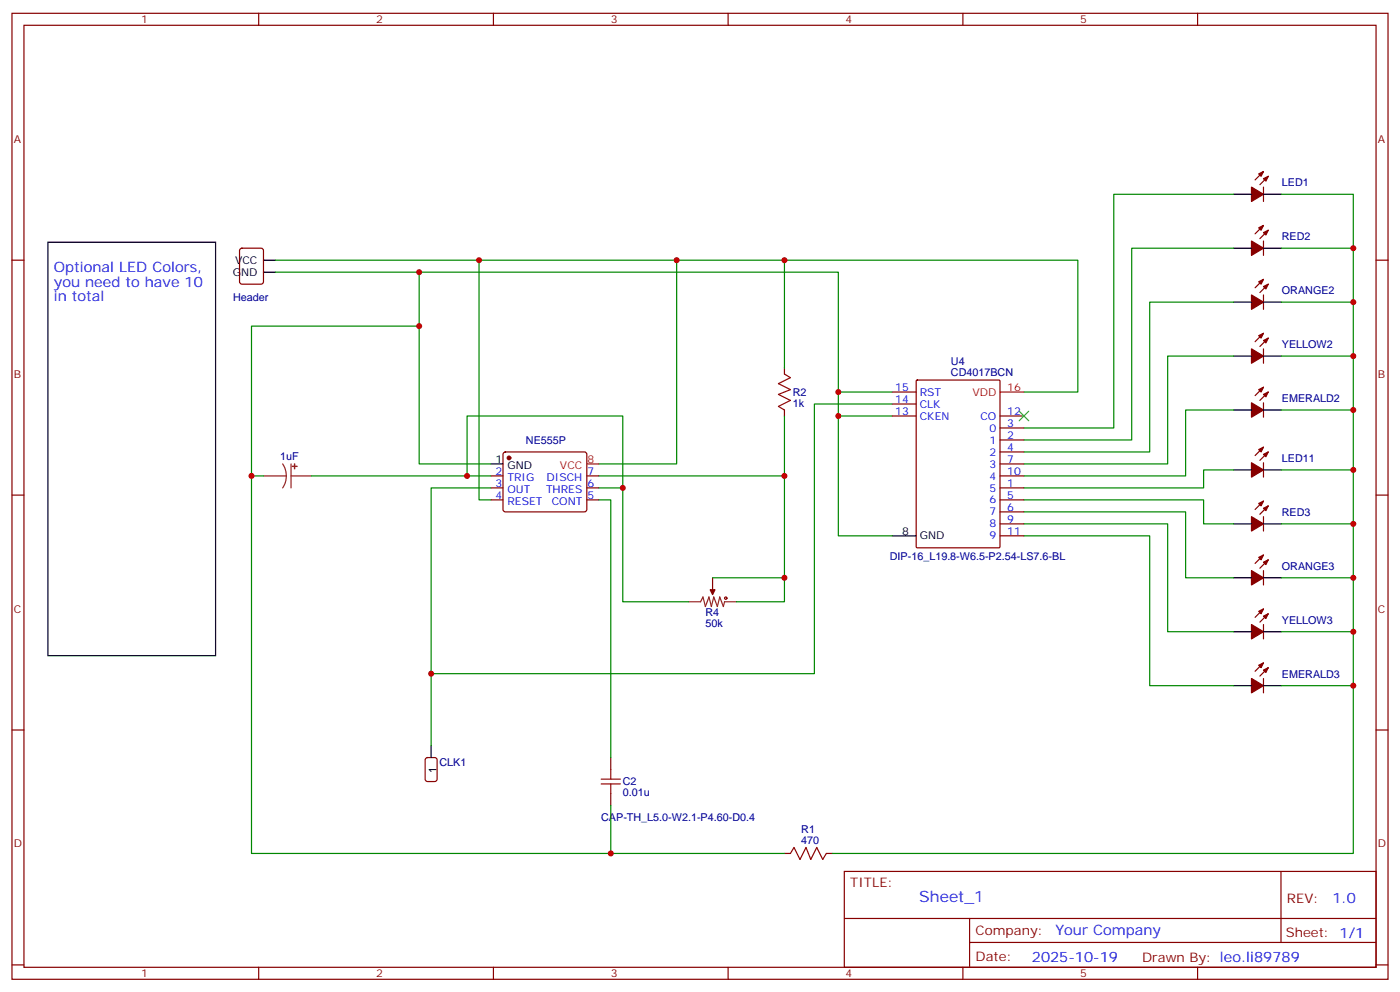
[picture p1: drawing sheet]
<svg xmlns="http://www.w3.org/2000/svg" width="412mm" height="292mm" viewBox="0 0 412 292" stroke-linecap="round" stroke-linejoin="round" font-family="sans-serif">
<g fill="none" stroke="#870000" stroke-width=".35">
<path d="M3.5 3.9h405.4v284.4h-405.4zM7.1 7.4h398.2v277.3h-398.2zM76.2 3.9v3.5M145.3 3.9v3.5M214.5 3.9v3.5M283.6 3.9v3.5M352.8 3.9v3.5M372.2 55.1v4.2M372.2 50.5l-2.5 2.5M373.6 51.9l-2.5 2.5M3.5 76.6h3.6M70.8 73.3l.5-.2h5.6l.7 .4v9.4l-.5 .7h-5.8l-.7-.4v-9.4z"/>
<path d="M372.2 70.9v4.3M372.2 66.4l-2.5 2.4M373.6 67.8l-2.5 2.4M405.3 76.6h3.6M372.2 86.8v4.3M372.2 82.2l-2.5 2.5M372.2 98.1l-2.5 2.5M373.6 83.6l-2.5 2.5M373.6 99.5l-2.5 2.5M231.1 108.3v1.8M262.8 115.4h7.1M262.8 118.9h7.1"/>
<path d="M269.9 112l.3-.1h24l.3 .1 .1 48.9-.2 .3-24.2 .1-.3-.2zM372.2 102.7v4.2M372.2 118.6v4.2M372.2 114l-2.5 2.5M373.6 115.4l-2.5 2.5M148.4 133.2l.5-.2h23.3l.5 .2 .2 .5-.1 16.5-.6 .5-23.6-.1-.4-.6v-16.3zM231.1 120.7v1.7M262.8 122.4h7.1M294.6 129.5h7M294.6 126h7M294.6 133h7M294.6 136.6h7"/>
<path d="M294.6 122.4h7M372.2 136.2v4.2M372.2 131.6l-2.5 2.5M373.6 133l-2.5 2.5M3.5 145.7h3.6M144.6 140.1h3.6M144.6 143.6h3.6M144.6 147.1h3.6M172.9 140.1h3.5M172.9 143.6h3.5M172.9 147.1h3.5M294.6 140.1h7"/>
<path d="M294.6 143.6h7M294.6 147.1h7M294.6 150.7h7M294.6 154.2h7M294.6 157.7h7M372.2 152.1v4.2M372.2 147.5l-2.5 2.5M373.6 148.9l-2.5 2.5M405.3 145.7h3.6M209.9 170.1v3.5M372.2 168v4.2M372.2 179.2l-2.5 2.5"/>
<path d="M372.2 163.4l-2.5 2.4M373.6 164.8l-2.5 2.5M372.2 183.8v4.3M372.2 199.7v4.2M372.2 195.1l-2.5 2.5M373.6 196.5l-2.5 2.5M373.6 180.7l-2.5 2.4M3.5 214.9h3.6M405.3 214.9h3.6M179.9 223v3.5M179.9 233.6v3.5M231.1 251.2h1.7"/>
<path d="M243.4 251.2h1.8M248.7 256.5h156.6v28.2h-156.6zM377.3 256.5v20.9M248.7 270.4h156.5M285.6 277.4h119.6M285.6 270.4v14.1M3.5 284h3.6M76.2 284.7v3.6M145.3 284.7v3.6M214.5 284.7v3.6M283.6 284.7v3.6M352.8 284.7v3.6"/>
<path d="M405.3 284h3.6"/>
</g>
<g fill="none" stroke="#000" stroke-width=".35">
<path d="M363.4 57.2h5.3M372.2 57.2h5.3M14.1 71.3h49.4v121.7h-49.4zM77.6 76.6h3.5M363.4 73.1h5.3M372.2 73.1h5.3M77.6 80.1h3.5M363.4 88.9h5.3M372.2 88.9h5.3M363.4 104.8h5.3M372.2 104.8h5.3M144.6 136.6h3.6"/>
<path d="M363.4 120.7h5.3M363.4 138.3h5.3M372.2 120.7h5.3M372.2 138.3h5.3M262.8 157.7h7.1M363.4 154.2h5.3M372.2 154.2h5.3M363.4 170.1h5.3M372.2 170.1h5.3M363.4 185.9h5.3M372.2 185.9h5.3M127 219.5v3.5"/>
<path d="M363.4 201.8h5.3M372.2 201.8h5.3"/>
</g>
<g fill="#870000" stroke="#870000" stroke-width=".35">
<path d="M370.8 51.2l1.4-.7-.7 1.4z"/>
<path d="M372.2 52.6l1.4-.7-.7 1.4z"/>
<path d="M368.7 55.1l3.5 2.1-3.5 2.1z"/>
<path d="M209.2 173.6h1.4l-.7 1.4z"/>
<path d="M370.8 67.1l1.4-.7-.7 1.4z"/>
<path d="M372.2 68.5l1.4-.7-.7 1.4z"/>
<path d="M368.7 70.9l3.5 2.2-3.5 2.1z"/>
<path d="M370.8 82.9l1.4-.7-.7 1.4z"/>
<path d="M372.2 84.3l1.4-.7-.7 1.5z"/>
<path d="M368.7 86.8l3.5 2.1-3.5 2.2z"/>
<path d="M370.8 98.8l1.4-.7-.7 1.4z"/>
<path d="M372.2 100.2l1.4-.7-.7 1.4z"/>
<path d="M368.7 102.7l3.5 2.1-3.5 2.1z"/>
<path d="M370.8 114.7l1.4-.7-.7 1.4z"/>
<path d="M372.2 116.1l1.4-.7-.7 1.4z"/>
<path d="M368.7 118.6l3.5 2.1-3.5 2.1z"/>
<path d="M370.8 195.8l1.4-.7-.7 1.4z"/>
<path d="M372.2 197.2l1.4-.7-.7 1.4z"/>
<path d="M368.7 199.7l3.5 2.1-3.5 2.1z"/>
<path d="M370.8 180l1.4-.8-.7 1.5z"/>
<path d="M372.2 181.4l1.4-.7-.7 1.4z"/>
<path d="M368.7 183.8l3.5 2.1-3.5 2.2z"/>
<path d="M370.8 164.1l1.4-.7-.7 1.4z"/>
<path d="M372.2 165.5l1.4-.7-.7 1.4z"/>
<path d="M368.7 168l3.5 2.1-3.5 2.1z"/>
<path d="M370.8 148.2l1.4-.7-.7 1.4z"/>
<path d="M372.2 149.6l1.4-.7-.7 1.4z"/>
<path d="M368.7 152.1l3.5 2.1-3.5 2.1z"/>
<path d="M370.8 132.3l1.4-.7-.7 1.4z"/>
<path d="M372.2 133.7l1.4-.7-.7 1.4z"/>
<path d="M368.7 136.2l3.5 2.1-3.5 2.1z"/>
<circle cx="149.9" cy="134.8" r=".53"/>
</g>
<path d="M294.6 115.4h7M172.9 136.6h3.5" fill="none" stroke="#f00" stroke-width=".35"/>
<path d="M83.3 136.6l.8 1.6 .2 1.9M85.7 136.6v7M77.6 140.1h6.7M84.3 140.1l-.2 1.8-.8 1.7M85.7 140.1h6M202.8 177.1h3.6l.7-1.4 .7 2.8 1-2.8 .7 2.8 .8-2.8 1 2.8 .7-2.8 1.1 2.8 .3-1.4h3.6M209.9 173.6v1.4" fill="none" stroke="#8c2424" stroke-width=".35"/>
<g fill="#8c2424" stroke="#8c2424" stroke-width=".35">
<path d="M86.7 136.6l.1 1.4z"/>
<path d="M86.1 137.3h1.4z"/>
</g>
<g fill="none" stroke="#a10000" stroke-width=".35">
<path d="M231.1 110.1l1.7 1.1-3.5 1.7 3.5 1.8-3.5 1.4 3.5 1.8-3.5 1.7 1.8 1.1M177.1 230.8h5.6M177.1 229.3h5.6M179.9 226.5v2.8M179.9 230.8v2.8M232.8 251.2l1.1-1.8 1.8 3.6 1.7-3.6 1.4 3.6 1.8-3.6 1.8 3.6 1-1.8"/>
<circle cx="213.8" cy="176.1" r=".35"/>
</g>
<path d="M125.5 223.2l.4-.2h2.2l.6 .4 .1 5.9-.5 .7h-2.4l-.6-.4-.1-5.9z" fill="none" stroke="#900" stroke-width=".35"/>
<path d="M300.2 121l2.8 2.9M303 121l-2.8 2.9" fill="none" stroke="#3c3" stroke-width=".35"/>
<g fill="none" stroke="#008700" stroke-width=".35">
<path d="M363.4 57.2h-35.3v68.8h-26.5M377.5 57.2h21.1v194h-153.4M81.1 76.6h236.4v38.8h-15.9M141.1 76.6v70.5h3.5M199.3 76.6v60h-22.9M231.1 76.6v31.7M363.4 73.1h-30v56.4h-31.8M377.5 73.1h21.1M81.1 80.1h165.8v35.3M123.5 96h-49.4v44.1h3.5M123.5 80.1v56.5h21.1M363.4 88.9h-24.7v44.1h-37.1"/>
<path d="M377.5 88.9h21.1M262.8 115.4h-15.9v7h15.9M262.8 118.9h-22.9v79.4h-112.9M363.4 104.8h-19.4v31.8h-42.4M377.5 104.8h21.1M231.1 122.4v54.7h-14.1M246.9 122.4v35.3h15.9M363.4 120.7h-14.2v19.4h-47.6M363.4 138.3h-8.9v5.3h-52.9M377.5 120.7h21.1M377.5 138.3h21.1M74.1 140.1v111.1h105.8v-14.1"/>
<path d="M91.7 140.1h45.9M144.6 140.1h-7v-17.7h45.8v54.7h19.4M144.6 143.6h-17.6v75.9M176.4 147.1h3.5v75.9M176.4 140.1h54.7M176.4 143.6h7M301.6 147.1h52.9v7.1h8.9M301.6 150.7h47.6v19.4h14.2M301.6 154.2h42.4v31.7h19.4M301.6 157.7h37.1v44.1h24.7M377.5 154.2h21.1M209.9 170.1h21.2"/>
<path d="M377.5 170.1h21.1M377.5 185.9h21.1M377.5 201.8h21.1M179.9 251.2h51.2"/>
</g>
<g fill="#c00">
<circle cx="246.9" cy="122.4" r=".88"/>
<circle cx="246.9" cy="115.4" r=".88"/>
<circle cx="231.1" cy="76.6" r=".88"/>
<circle cx="231.1" cy="170.1" r=".88"/>
<circle cx="231.1" cy="140.1" r=".88"/>
<circle cx="199.3" cy="76.6" r=".88"/>
<circle cx="183.4" cy="143.6" r=".88"/>
<circle cx="137.6" cy="140.1" r=".88"/>
<circle cx="141.1" cy="76.6" r=".88"/>
<circle cx="127" cy="198.3" r=".88"/>
<circle cx="74.1" cy="140.1" r=".88"/>
<circle cx="123.5" cy="80.1" r=".88"/>
<circle cx="123.5" cy="96" r=".88"/>
<circle cx="179.9" cy="251.2" r=".88"/>
<circle cx="398.6" cy="73.1" r=".88"/>
<circle cx="398.6" cy="88.9" r=".88"/>
<circle cx="398.6" cy="104.8" r=".88"/>
<circle cx="398.6" cy="120.7" r=".88"/>
<circle cx="398.6" cy="138.3" r=".88"/>
<circle cx="398.6" cy="154.2" r=".88"/>
<circle cx="398.6" cy="170.1" r=".88"/>
<circle cx="398.6" cy="185.9" r=".88"/>
<circle cx="398.6" cy="201.8" r=".88"/>
</g>
<text font-size="4.6" fill="#00f" x="270.8" y="265.5">Sheet_1</text>
<g font-size="4.2" fill="#00f">
<text x="15.9" y="80.1">Optional LED Colors,</text>
<text x="15.9" y="84.3">you need to have 10</text>
<text x="15.9" y="88.6">in total</text>
<text x="392.5" y="265.8">1.0</text>
<text x="310.9" y="275.3">Your Company</text>
<text x="304" y="283.1">2025-10-19</text>
</g>
<g font-size="3.9" fill="#800">
<text x="250.5" y="261.1">TITLE:</text>
<text x="379.1" y="265.8">REV:</text>
<text x="287.4" y="275.3">Company:</text>
<text x="378.7" y="275.9">Sheet: 1/1</text>
<text x="287.4" y="283">Date:</text>
<text x="336.4" y="283.1">Drawn By: leo.li89789</text>
</g>
<g font-size="3.2" fill="#800">
<text x="41.6" y="6.9">1</text>
<text x="110.8" y="6.9">2</text>
<text x="179.9" y="6.9">3</text>
<text x="249.1" y="6.9">4</text>
<text x="318.2" y="6.9">5</text>
<text x="4.1" y="42">A</text>
<text x="405.9" y="42">A</text>
<text x="4.1" y="111.2">B</text>
<text x="405.9" y="111.2">B</text>
<text x="4.1" y="180.3">C</text>
<text x="405.9" y="180.3">C</text>
<text x="4.1" y="249.4">D</text>
<text x="405.9" y="249.4">D</text>
<text x="41.6" y="287.7">1</text>
<text x="110.8" y="287.7">2</text>
<text x="179.9" y="287.7">3</text>
<text x="249.1" y="287.7">4</text>
<text x="318.2" y="287.7">5</text>
</g>
<g font-size="3.2" fill="#000080">
<text x="377.6" y="54.8">LED1</text>
<text x="377.6" y="70.7">RED2</text>
<text x="68.7" y="88.5">Header</text>
<text x="377.6" y="86.6">ORANGE2</text>
<text x="280.1" y="107.5">U4</text>
<text x="377.6" y="102.4">YELLOW2</text>
<text x="280.1" y="110.7">CD4017BCN</text>
<text x="233.5" y="119.7">1k</text>
<text x="233.5" y="116.5">R2</text>
<text x="377.6" y="118.3">EMERALD2</text>
<text x="154.9" y="130.6">NE555P</text>
<text x="82.6" y="135.5">1uF</text>
<text x="377.6" y="135.9">LED11</text>
<text x="377.6" y="151.8">RED3</text>
<text x="262.1" y="164.8">DIP-16_L19.8-W6.5-P2.54-LS7.6-BL</text>
<text x="377.6" y="167.7">ORANGE3</text>
<text x="207.8" y="184.5">50k</text>
<text x="207.8" y="181.4">R4</text>
<text x="377.6" y="183.6">YELLOW3</text>
<text x="377.6" y="199.4">EMERALD3</text>
<text x="129.5" y="225.5">CLK1</text>
<text x="183.4" y="231.2">C2</text>
<text x="183.4" y="234.4">0.01u</text>
<text x="177.1" y="241.5">CAP-TH_L5.0-W2.1-P4.60-D0.4</text>
<text x="236" y="245.2">R1</text>
<text x="236" y="248.4">470</text>
</g>
<g font-size="3.2">
<text x="69.2" y="77.6">VCC</text>
<text x="68.6" y="81.2">GND</text>
<text x="146" y="136.2">1</text>
<text x="149.5" y="138">GND</text>
<text x="265.7" y="157.4">8</text>
<text x="270.9" y="158.8">GND</text>
<text x="128.6" y="227.6" transform="rotate(-90 128.6 227.6)">1</text>
</g>
<g font-size="3.2" fill="#00f">
<text x="263.7" y="115">15</text>
<text x="263.7" y="118.6">14</text>
<text x="270.9" y="116.5">RST</text>
<text x="270.9" y="120">CLK</text>
<text x="263.7" y="122.1">13</text>
<text x="270.9" y="123.5">CKEN</text>
<text x="288.8" y="123.5">CO</text>
<text x="296.7" y="125.6">3</text>
<text x="296.7" y="122.1">12</text>
<text x="291.5" y="130.6">1</text>
<text x="291.5" y="127">0</text>
<text x="296.7" y="129.2">2</text>
<text x="291.5" y="134.1">2</text>
<text x="291.5" y="137.6">3</text>
<text x="296.7" y="132.7">4</text>
<text x="296.7" y="136.2">7</text>
<text x="146" y="139.7">2</text>
<text x="146" y="143.3">3</text>
<text x="149.5" y="141.5">TRIG</text>
<text x="161" y="141.5">DISCH</text>
<text x="173" y="143.3">6</text>
<text x="173" y="139.7">7</text>
<text x="291.5" y="141.1">4</text>
<text x="296.7" y="143.3">1</text>
<text x="296.7" y="139.7">10</text>
<text x="146" y="146.8">4</text>
<text x="149.5" y="145">OUT</text>
<text x="149.5" y="148.6">RESET</text>
<text x="160.8" y="145">THRES</text>
<text x="162.5" y="148.6">CONT</text>
<text x="173" y="146.8">5</text>
<text x="291.5" y="144.7">5</text>
<text x="291.5" y="148.2">6</text>
<text x="296.7" y="146.8">5</text>
<text x="291.5" y="151.7">7</text>
<text x="291.5" y="155.3">8</text>
<text x="296.7" y="150.3">6</text>
<text x="296.7" y="153.8">9</text>
<text x="291.5" y="158.8">9</text>
<text x="296.7" y="157.4">11</text>
</g>
<g font-size="3.2" fill="#f00">
<text x="286.5" y="116.5">VDD</text>
<text x="296.7" y="115">16</text>
<text x="165" y="138">VCC</text>
<text x="173" y="136.2">8</text>
</g>
</svg>
